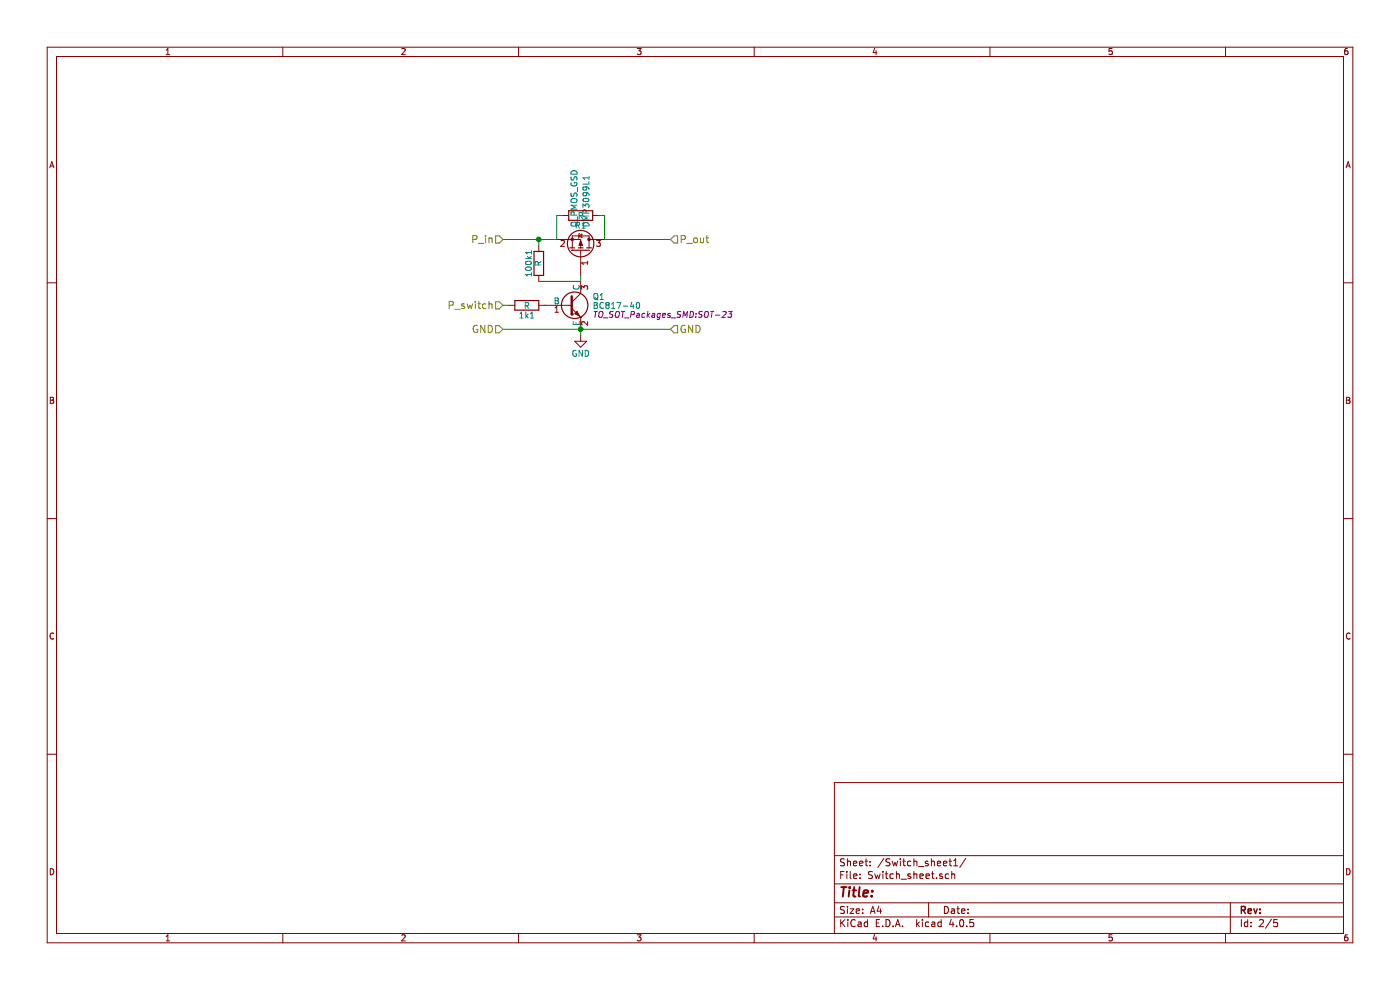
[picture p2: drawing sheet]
EESchema Schematic File Version 2
LIBS:KiCad-rescue
LIBS:power
LIBS:device
LIBS:transistors
LIBS:conn
LIBS:linear
LIBS:regul
LIBS:74xx
LIBS:cmos4000
LIBS:adc-dac
LIBS:memory
LIBS:xilinx
LIBS:microcontrollers
LIBS:dsp
LIBS:microchip
LIBS:analog_switches
LIBS:motorola
LIBS:texas
LIBS:intel
LIBS:audio
LIBS:interface
LIBS:digital-audio
LIBS:philips
LIBS:display
LIBS:cypress
LIBS:siliconi
LIBS:opto
LIBS:atmel
LIBS:contrib
LIBS:valves
LIBS:mysensors_arduino
LIBS:ArduinoModules
LIBS:stm32f103c8t6-module-china
LIBS:KiCad-cache
EELAYER 25 0
EELAYER END
$Descr A4 11693 8268
encoding utf-8
Sheet 3 5
Title ""
Date ""
Rev ""
Comp ""
Comment1 ""
Comment2 ""
Comment3 ""
Comment4 ""
$EndDescr
$Comp
L BC817-40 Q1
U 1 1
P 4750 2550
AR Path="/5936309F/593634BF" Ref="Q1"  Part="1" 
AR Path="/5936F90A/593634BF" Ref="Q2"  Part="1" 
AR Path="/5936FD8E/593634BF" Ref="Q3"  Part="1" 
AR Path="/59370031/593634BF" Ref="Q4"  Part="1" 
F 0 "Q2" H 4950 2625 50  0000 L CNN
F 1 "BC817-40" H 4950 2550 50  0000 L CNN
F 2 "TO_SOT_Packages_SMD:SOT-23" H 4950 2475 50  0000 L CIN
F 3 "" H 4750 2550 50  0000 L CNN
	1    4750 2550
	1    0    0    -1  
$EndComp
$Comp
L R 1k1
U 1 1
P 4400 2550
AR Path="/5936309F/593634C6" Ref="1k1"  Part="1" 
AR Path="/5936F90A/593634C6" Ref="1k2"  Part="1" 
AR Path="/5936FD8E/593634C6" Ref="1k3"  Part="1" 
AR Path="/59370031/593634C6" Ref="1k4"  Part="1" 
F 0 "1k2" V 4480 2550 50  0000 C CNN
F 1 "R" V 4400 2550 50  0000 C CNN
F 2 "Resistors_SMD:R_0603_HandSoldering" V 4330 2550 50  0001 C CNN
F 3 "" H 4400 2550 50  0000 C CNN
	1    4400 2550
	0    1    1    0   
$EndComp
$Comp
L GND #PWR063
U 1 1
P 4850 2800
AR Path="/5936309F/593634CD" Ref="#PWR063"  Part="1" 
AR Path="/5936F90A/593634CD" Ref="#PWR064"  Part="1" 
AR Path="/5936FD8E/593634CD" Ref="#PWR065"  Part="1" 
AR Path="/59370031/593634CD" Ref="#PWR066"  Part="1" 
F 0 "#PWR064" H 4850 2550 50  0001 C CNN
F 1 "GND" H 4850 2650 50  0000 C CNN
F 2 "" H 4850 2800 50  0000 C CNN
F 3 "" H 4850 2800 50  0000 C CNN
	1    4850 2800
	1    0    0    -1  
$EndComp
Wire Wire Line
	4850 2800 4850 2750
Wire Wire Line
	4550 2550 4550 2550
Wire Wire Line
	4850 2350 4850 2300
Wire Wire Line
	4200 2000 4650 2000
$Comp
L R 100k1
U 1 1
P 4500 2200
AR Path="/5936309F/593634DF" Ref="100k1"  Part="1" 
AR Path="/5936F90A/593634DF" Ref="100k2"  Part="1" 
AR Path="/5936FD8E/593634DF" Ref="100k3"  Part="1" 
AR Path="/59370031/593634DF" Ref="100k4"  Part="1" 
F 0 "100k2" V 4580 2200 50  0000 C CNN
F 1 "R" V 4500 2200 50  0000 C CNN
F 2 "Resistors_SMD:R_0603_HandSoldering" V 4430 2200 50  0001 C CNN
F 3 "" H 4500 2200 50  0000 C CNN
	1    4500 2200
	-1   0    0    1   
$EndComp
Wire Wire Line
	4500 2050 4500 2000
Connection ~ 4500 2000
Wire Wire Line
	4500 2350 4850 2350
$Comp
L Q_PMOS_GSD DMP3099L1
U 1 1
P 4850 2100
AR Path="/5936309F/59363580" Ref="DMP3099L1"  Part="1" 
AR Path="/5936F90A/59363580" Ref="DMP3099L2"  Part="1" 
AR Path="/5936FD8E/59363580" Ref="DMP3099L3"  Part="1" 
AR Path="/59370031/59363580" Ref="DMP3099L4"  Part="1" 
F 0 "DMP3099L2" H 5050 2150 50  0000 L CNN
F 1 "Q_PMOS_GSD" H 5050 2050 50  0000 L CNN
F 2 "TO_SOT_Packages_SMD:SOT-23-5_HandSoldering" H 5050 2200 50  0001 C CNN
F 3 "" H 4850 2100 50  0000 C CNN
	1    4850 2100
	0    1    -1   0   
$EndComp
Wire Wire Line
	5050 2000 5600 2000
Wire Wire Line
	4200 2750 5600 2750
Connection ~ 4850 2750
$Comp
L R R1
U 1 1
P 4850 1800
AR Path="/5936309F/59363765" Ref="R1"  Part="1" 
AR Path="/5936F90A/59363765" Ref="R2"  Part="1" 
AR Path="/5936FD8E/59363765" Ref="R3"  Part="1" 
AR Path="/59370031/59363765" Ref="R4"  Part="1" 
F 0 "R2" V 4930 1800 50  0000 C CNN
F 1 "R" V 4850 1800 50  0000 C CNN
F 2 "Resistors_SMD:R_0603_HandSoldering" V 4780 1800 50  0001 C CNN
F 3 "" H 4850 1800 50  0000 C CNN
	1    4850 1800
	0    1    1    0   
$EndComp
Wire Wire Line
	4700 1800 4650 1800
Wire Wire Line
	4650 1800 4650 2000
Wire Wire Line
	5000 1800 5050 1800
Wire Wire Line
	5050 1800 5050 2000
Text HLabel 5600 2000 2    60   Input ~ 0
P_out
Text HLabel 5600 2750 2    60   Input ~ 0
GND
Text HLabel 4200 2750 0    60   Input ~ 0
GND
Text HLabel 4200 2000 0    60   Input ~ 0
P_in
Text HLabel 4200 2550 0    60   Input ~ 0
P_switch
Wire Wire Line
	4250 2550 4200 2550
$EndSCHEMATC
